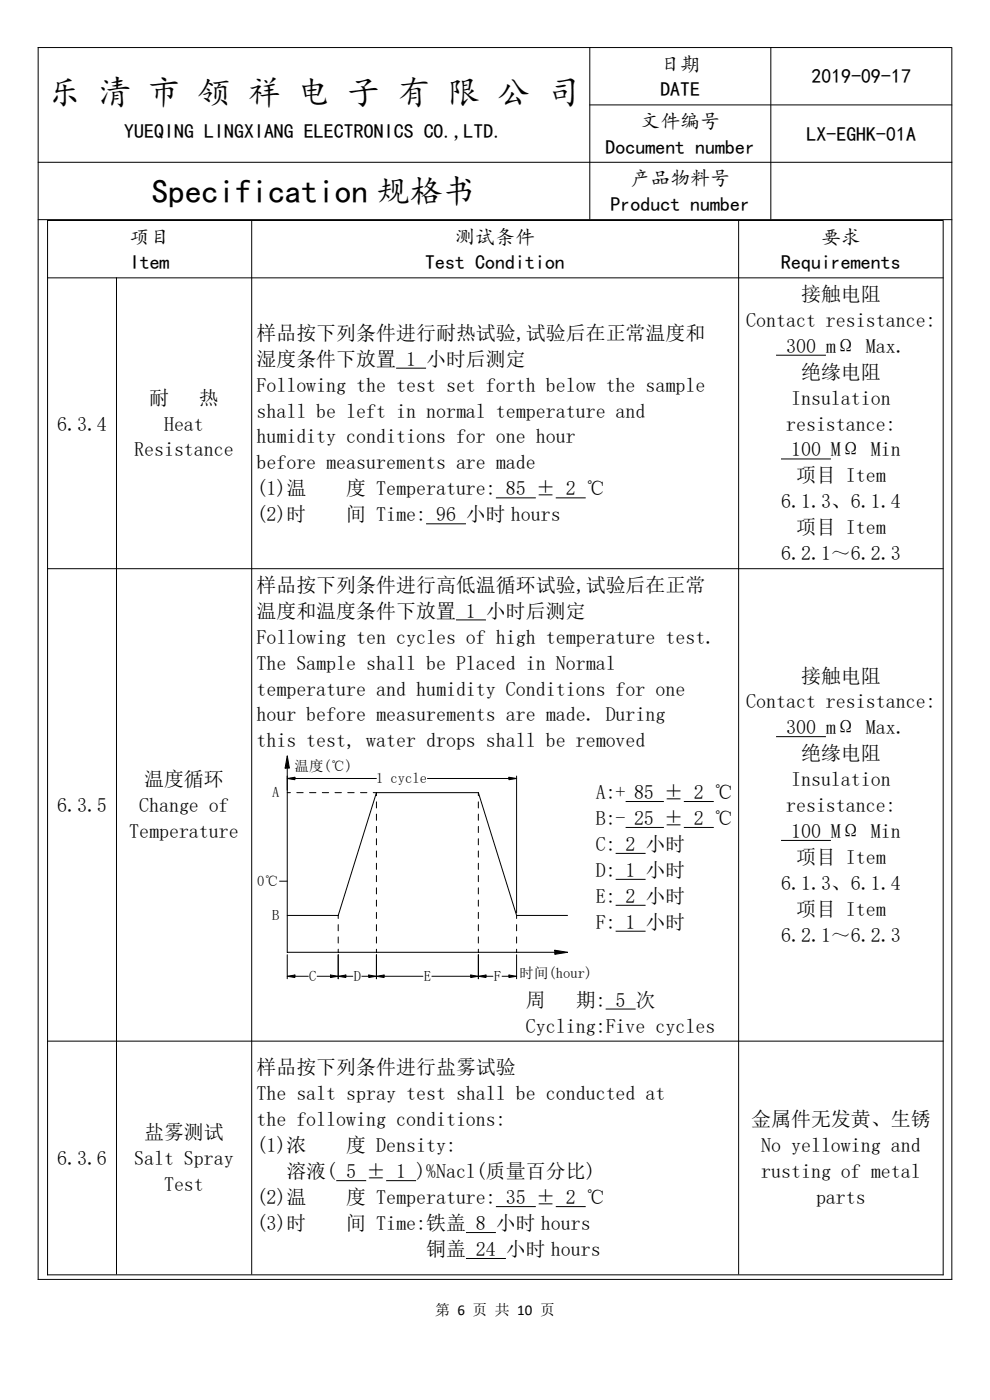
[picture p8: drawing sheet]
<svg xmlns="http://www.w3.org/2000/svg" width="210mm" height="297mm" viewBox="0 0 210 297" stroke-linecap="round" stroke-linejoin="round" font-family="sans-serif">
<g fill="none" stroke="#000" stroke-width=".21">
<path d="M8 10.1h194M8.1 10v261.5M125.1 10v36.5M163.5 10v36.5M201.9 10.2v261.3M8 34.4h194M125 22.3h77M8 46.6h194M10 46.8h190.2M10 58.9h190.2M10.1 46.7v223.8M24.7 58.9v211.5"/>
<path d="M53.4 46.7v223.7M156.7 46.7v223.7M200.1 46.9v223.6M84 78.1h6.4M164.6 75.4h10.6M165.7 97.4h10.6M90.4 111.1h8.4M105.2 105.6h8.5M117.9 105.6h6.3M10 120.6h190.2M96.7 131.5h6.4M164.6 156.3h10.6"/>
<path d="M60.9 160.3l.5 2.6h-.9zM60.9 165.2l1.7-.3v.5zM60.9 168.2h.7M60.9 162.9v39.1h56.8M62.6 165.2h17.2M63 168.2h1.3M65.7 168.2h1.3M68.4 168.2h1.3M71.1 168.2h1.3M73.8 168.2h1.3M76.5 168.2h1.3M79.2 168.2h22.3"/>
<path d="M79.9 168.8v-.6l-8.2 26M79.9 170.1v1.3M79.9 172.7v1.3M79.9 175.3v1.3M79.9 177.9v1.3M90.7 165.2h17.3M101.5 168.2l8.1 26M101.5 168.2v.6M101.5 170.1v1.3M101.5 172.7v1.3M101.5 175.3v1.3M101.5 177.9v1.3"/>
<path d="M108 164.9l1.6 .3-1.6 .2zM109.6 164.6v29.1M132.7 170h8.1M132.7 175.5h8.1M145.1 170h6.3M145.1 175.5h6.3M165.7 178.3h10.6M59.3 186.9h1.6M60.9 194.2h10.8M71.7 194.2v.7M71.7 196.2v1.3M71.7 198.8v1.3"/>
<path d="M79.9 180.5v1.3M79.9 183.1v1.3M79.9 185.7v1.3M79.9 188.3v1.3M79.9 191v1.3M79.9 193.6v1.3M79.9 196.2v1.3M79.9 198.8v1.3M101.5 180.5v1.3M101.5 183.1v1.3M101.5 185.7v1.3M101.5 188.3v1.3"/>
<path d="M101.5 191v1.3M101.5 193.6v1.3M101.5 196.2v1.3M101.5 198.8v1.3M109.6 194.2h10.8M109.6 194.2v.7M109.6 196.2v1.3M109.6 198.8v1.3M130.6 181h6.3M130.6 186.5h6.3M130.6 192.1h6.3M130.6 197.6h6.3"/>
<path d="M60.9 207.1l1.7-.2v.5zM60.9 202.5v5.1M62.6 207.1h2.8M67.3 207.1h2.8M70.1 206.9l1.6 .2-1.6 .3zM71.7 207.1l1.7-.2v.5zM71.7 201.4v.6M71.7 202.5v5.1M73.4 207.1h1.4M76.8 207.1h1.4M78.2 206.9l1.7 .2-1.7 .3zM79.9 207.1l1.6-.2v.5z"/>
<path d="M79.9 201.4v.6M79.9 202.5v5.1M81.5 207.1h8.2M91.6 207.1h8.3M99.9 206.9l1.6 .2-1.6 .3zM101.5 207.1l1.6-.2v.5zM101.5 201.4v.6M101.5 202.5v5.1M103.1 207.1h1.5M106.5 207.1h1.5M108 206.9l1.6 .2-1.6 .3zM109.6 201.4v.6"/>
<path d="M109.6 202.5v5.1M117.7 201.6l2.7 .4-2.7 .5zM128.5 214.1h6.3M10 220.9h190.2M71.3 250.5h6.4M81.9 250.5h6.4M105.2 256h8.5M117.9 256h6.3M8 271.4h194M10 270.5h190.2M98.8 261.5h6.4M98.8 267h8.5"/>
</g>
<path d="M60.9 160.3l.5 2.6h-.9zM60.9 165.2l1.7-.3v.5zM108 164.9l1.6 .3-1.6 .2zM60.9 207.1l1.7-.2v.5zM70.1 206.9l1.6 .2-1.6 .3zM71.7 207.1l1.7-.2v.5zM78.2 206.9l1.7 .2-1.7 .3zM79.9 207.1l1.6-.2v.5zM99.9 206.9l1.6 .2-1.6 .3zM101.5 207.1l1.6-.2v.5zM108 206.9l1.6 .2-1.6 .3zM117.7 201.6l2.7 .4-2.7 .5z" fill="#000"/>
<g font-size="7.1">
<text x="10.2" y="22">乐 清 市 领 祥 电 子 有 限 公 司</text>
<text x="32.2" y="43">Specification 规格书</text>
</g>
<g font-size="4.2">
<text x="140.1" y="15">日期</text>
<text x="172.1" y="17.7">2019-09-17</text>
<text x="140.1" y="20.5">DATE</text>
<text x="26.4" y="29.3">YUEQING LINGXIANG ELECTRONICS CO.,LTD.</text>
<text x="135.8" y="27.1">文件编号</text>
<text x="171.1" y="29.9">LX-EGHK-01A</text>
<text x="128.4" y="32.6">Document number</text>
<text x="133.7" y="39.3">产品物料号</text>
<text x="129.5" y="44.8">Product number</text>
<text x="27.5" y="51.7">项目</text>
<text x="96.6" y="51.7">测试条件</text>
<text x="174.2" y="51.7">要求</text>
<text x="27.5" y="57.2">Item</text>
<text x="90.2" y="57.2">Test Condition</text>
<text x="165.7" y="57.2">Requirements</text>
<text x="169.9" y="63.8">接触电阻</text>
<text x="158.3" y="69.3">Contact resistance:</text>
<text x="54.4" y="77.6">湿度条件下放置 1 小时后测定</text>
<text x="54.4" y="72.1">样品按下列条件进行耐热试验,试验后在正常温度和</text>
<text x="166.8" y="74.8">300 mΩ Max.</text>
<text x="54.4" y="83.1">Following the test set forth below the sample</text>
<text x="169.9" y="80.3">绝缘电阻</text>
<text x="31.6" y="85.8">耐</text>
<text x="42.2" y="85.8">热</text>
<text x="54.4" y="88.6">shall be left in normal temperature and</text>
<text x="167.8" y="85.8">Insulation</text>
<text x="12.1" y="91.3">6.3.4</text>
<text x="34.8" y="91.3">Heat</text>
<text x="54.4" y="94.1">humidity conditions for one hour</text>
<text x="166.8" y="91.3">resistance:</text>
<text x="28.4" y="96.8">Resistance</text>
<text x="54.4" y="99.6">before measurements are made</text>
<text x="167.8" y="96.8">100 MΩ Min</text>
<text x="54.4" y="105.1">(1)温</text>
<text x="73.4" y="105.1">度 Temperature: 85 ± 2 ℃</text>
<text x="165.7" y="107.8">6.1.3、6.1.4</text>
<text x="168.9" y="102.3">项目 Item</text>
<text x="54.4" y="110.6">(2)时</text>
<text x="73.4" y="110.6">间 Time: 96 小时 hours</text>
<text x="168.9" y="113.3">项目 Item</text>
<text x="165.7" y="118.8">6.2.1～6.2.3</text>
<text x="54.4" y="125.5">样品按下列条件进行高低温循环试验,试验后在正常</text>
<text x="54.4" y="131">温度和温度条件下放置 1 小时后测定</text>
<text x="54.4" y="136.5">Following ten cycles of high temperature test.</text>
<text x="54.4" y="142">The Sample shall be Placed in Normal</text>
<text x="54.4" y="147.5">temperature and humidity Conditions for one</text>
<text x="169.9" y="144.8">接触电阻</text>
<text x="54.4" y="153.1">hour before measurements are made. During</text>
<text x="158.3" y="150.3">Contact resistance:</text>
<text x="166.8" y="155.8">300 mΩ Max.</text>
<text x="54.4" y="158.6">this test, water drops shall be removed</text>
<text x="169.9" y="161.3">绝缘电阻</text>
<text x="30.6" y="166.8">温度循环</text>
<text x="167.8" y="166.8">Insulation</text>
<text x="12.1" y="172.3">6.3.5</text>
<text x="29.5" y="172.3">Change of</text>
<text x="126.4" y="169.6">A:+ 85 ± 2 ℃</text>
<text x="166.8" y="172.3">resistance:</text>
<text x="27.4" y="177.8">Temperature</text>
<text x="126.4" y="175.1">B:- 25 ± 2 ℃</text>
<text x="167.8" y="177.8">100 MΩ Min</text>
<text x="126.4" y="180.6">C: 2 小时</text>
<text x="168.9" y="183.3">项目 Item</text>
<text x="126.4" y="186.1">D: 1 小时</text>
<text x="126.4" y="191.6">E: 2 小时</text>
<text x="165.7" y="188.8">6.1.3、6.1.4</text>
<text x="126.4" y="197.1">F: 1 小时</text>
<text x="168.9" y="194.3">项目 Item</text>
<text x="165.7" y="199.8">6.2.1～6.2.3</text>
<text x="111.5" y="213.6">周</text>
<text x="122.1" y="213.6">期: 5 次</text>
<text x="111.5" y="219.1">Cycling:Five cycles</text>
<text x="54.4" y="227.9">样品按下列条件进行盐雾试验</text>
<text x="54.4" y="233.4">The salt spray test shall be conducted at</text>
<text x="54.4" y="238.9">the following conditions:</text>
<text x="159.3" y="238.9">金属件无发黄、生锈</text>
<text x="30.6" y="241.7">盐雾测试</text>
<text x="54.4" y="244.5">(1)浓</text>
<text x="73.4" y="244.5">度 Density:</text>
<text x="161.5" y="244.5">No yellowing and</text>
<text x="12.1" y="247.2">6.3.6</text>
<text x="28.4" y="247.2">Salt Spray</text>
<text x="60.7" y="250">溶液( 5 ± 1 )%Nacl(质量百分比)</text>
<text x="161.5" y="250">rusting of metal</text>
<text x="34.8" y="252.7">Test</text>
<text x="54.4" y="255.5">(2)温</text>
<text x="73.4" y="255.5">度 Temperature: 35 ± 2 ℃</text>
<text x="173.1" y="255.5">parts</text>
<text x="54.4" y="261">(3)时</text>
<text x="73.4" y="261">间 Time:铁盖 8 小时 hours</text>
<text x="90.4" y="266.5">铜盖 24 小时 hours</text>
</g>
<text font-size="3.2" x="92.3" y="278.9">第 6 页 共 10 页</text>
<g font-size="3.1">
<text x="62.5" y="163.6">温度(℃)</text>
<text x="79.8" y="166">1 cycle</text>
<text x="57.7" y="169.1">A</text>
<text x="54.6" y="188">0℃</text>
<text x="57.7" y="195.2">B</text>
<text x="65.6" y="208.2">C</text>
<text x="75" y="208.2">D</text>
<text x="89.9" y="208.2">E</text>
<text x="104.7" y="208.2">F</text>
<text x="110.2" y="207.5">时间(hour)</text>
</g>
</svg>
